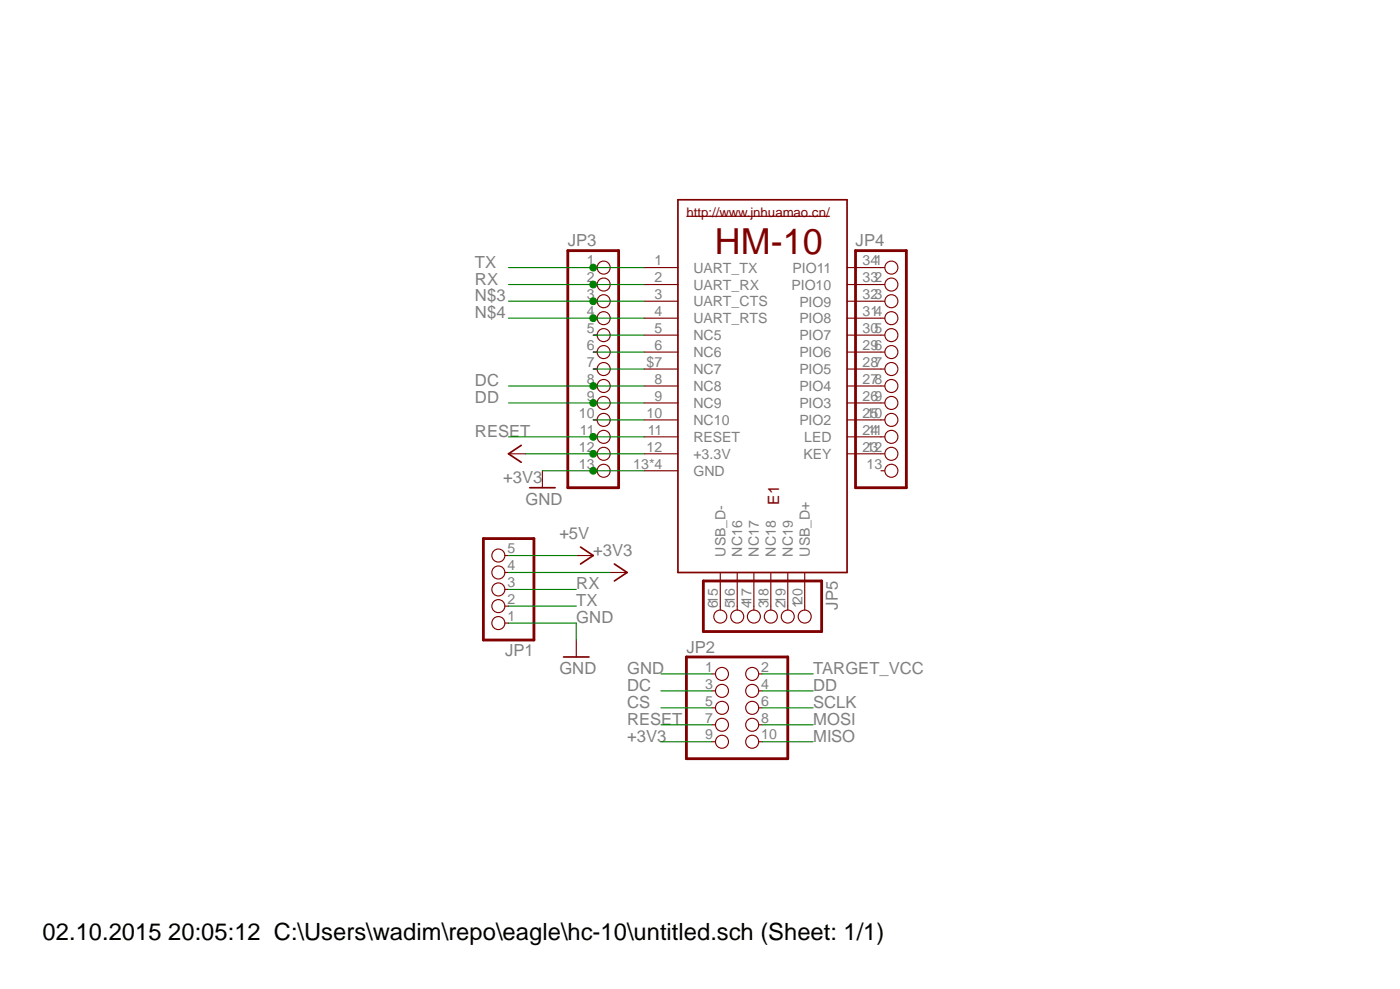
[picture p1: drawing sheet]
<?xml version="1.0" encoding="utf-8"?>
<!DOCTYPE eagle SYSTEM "eagle.dtd">
<eagle version="7.1.0">
<drawing>
<settings>
<setting alwaysvectorfont="no"/>
<setting verticaltext="up"/>
</settings>
<grid distance="0.1" unitdist="inch" unit="inch" style="lines" multiple="1" display="no" altdistance="0.01" altunitdist="inch" altunit="inch"/>
<schematic xreflabel="%F%N/%S.%C%R" xrefpart="/%S.%C%R">
<libraries>
<library name="JNHuaMao">
<symbols>
<symbol name="HM-10">
<text x="5.54" y="-8.08" size="3.81" layer="94">HM-10</text>
<text x="1.27" y="-1.19" size="1.4224" layer="94" align="top-left">http://www.jnhuamao.cn/</text>
<pin name="UART_TX" x="-5.08" y="-10.16" length="middle"/>
<pin name="UART_RX" x="-5.08" y="-12.7" length="middle"/>
<pin name="UART_CTS" x="-5.08" y="-15.24" length="middle"/>
<pin name="UART_RTS" x="-5.08" y="-17.78" length="middle"/>
<pin name="NC5" x="-5.08" y="-20.32" length="middle"/>
<pin name="NC6" x="-5.08" y="-22.86" length="middle"/>
<pin name="NC7" x="-5.08" y="-25.4" length="middle"/>
<pin name="NC8" x="-5.08" y="-27.94" length="middle"/>
<pin name="NC9" x="-5.08" y="-30.48" length="middle"/>
<pin name="NC10" x="-5.08" y="-33.02" length="middle"/>
<pin name="RESET" x="-5.08" y="-35.56" length="middle"/>
<pin name="+3.3V" x="-5.08" y="-38.1" length="middle"/>
<pin name="GND" x="-5.08" y="-40.64" length="middle"/>
<pin name="USB_D-" x="6.35" y="-60.96" length="middle" rot="R90"/>
<pin name="NC16" x="8.89" y="-60.96" length="middle" rot="R90"/>
<pin name="NC17" x="11.43" y="-60.96" length="middle" rot="R90"/>
<pin name="NC18" x="13.97" y="-60.96" length="middle" rot="R90"/>
<pin name="NC19" x="16.51" y="-60.96" length="middle" rot="R90"/>
<pin name="USB_D+" x="19.05" y="-60.96" length="middle" rot="R90"/>
<wire x1="0" y1="0" x2="25.4" y2="0" width="0.254" layer="94"/>
<wire x1="25.4" y1="0" x2="25.4" y2="-55.88" width="0.254" layer="94"/>
<wire x1="25.4" y1="-55.88" x2="0" y2="-55.88" width="0.254" layer="94"/>
<wire x1="0" y1="-55.88" x2="0" y2="0" width="0.254" layer="94"/>
<pin name="KEY" x="30.48" y="-38.1" length="middle" rot="R180"/>
<pin name="LED" x="30.48" y="-35.56" length="middle" rot="R180"/>
<pin name="PIO2" x="30.48" y="-33.02" length="middle" rot="R180"/>
<pin name="PIO3" x="30.48" y="-30.48" length="middle" rot="R180"/>
<pin name="PIO4" x="30.48" y="-27.94" length="middle" rot="R180"/>
<pin name="PIO5" x="30.48" y="-25.4" length="middle" rot="R180"/>
<pin name="PIO6" x="30.48" y="-22.86" length="middle" rot="R180"/>
<pin name="PIO7" x="30.48" y="-20.32" length="middle" rot="R180"/>
<pin name="PIO8" x="30.48" y="-17.78" length="middle" rot="R180"/>
<pin name="PIO9" x="30.48" y="-15.24" length="middle" rot="R180"/>
<pin name="PIO10" x="30.48" y="-12.7" length="middle" rot="R180"/>
<pin name="PIO11" x="30.48" y="-10.16" length="middle" rot="R180"/>
<text x="15.24" y="-45.72" size="1.6764" layer="94" rot="R90">&gt;NAME</text>
</symbol>
</symbols>
<devicesets>
<deviceset name="HM-10" prefix="E">
<gates>
<gate name="G$1" symbol="HM-10" x="17.78" y="-17.78"/>
</gates>
<devices>
<device name="-BOARD" package="26.9X13X2.2_BOARD">
<connects>
<connect gate="G$1" pin="+3.3V" pad="12"/>
<connect gate="G$1" pin="GND" pad="13 14 21 22"/>
<connect gate="G$1" pin="KEY" pad="23"/>
<connect gate="G$1" pin="LED" pad="24"/>
<connect gate="G$1" pin="NC10" pad="10"/>
<connect gate="G$1" pin="NC16" pad="16"/>
<connect gate="G$1" pin="NC17" pad="17"/>
<connect gate="G$1" pin="NC18" pad="18"/>
<connect gate="G$1" pin="NC19" pad="19"/>
<connect gate="G$1" pin="NC5" pad="5"/>
<connect gate="G$1" pin="NC6" pad="6"/>
<connect gate="G$1" pin="NC7" pad="$7"/>
<connect gate="G$1" pin="NC8" pad="8"/>
<connect gate="G$1" pin="NC9" pad="9"/>
<connect gate="G$1" pin="PIO10" pad="33"/>
<connect gate="G$1" pin="PIO11" pad="34"/>
<connect gate="G$1" pin="PIO2" pad="25"/>
<connect gate="G$1" pin="PIO3" pad="26"/>
<connect gate="G$1" pin="PIO4" pad="27"/>
<connect gate="G$1" pin="PIO5" pad="28"/>
<connect gate="G$1" pin="PIO6" pad="29"/>
<connect gate="G$1" pin="PIO7" pad="30"/>
<connect gate="G$1" pin="PIO8" pad="31"/>
<connect gate="G$1" pin="PIO9" pad="32"/>
<connect gate="G$1" pin="RESET" pad="11"/>
<connect gate="G$1" pin="UART_CTS" pad="3"/>
<connect gate="G$1" pin="UART_RTS" pad="4"/>
<connect gate="G$1" pin="UART_RX" pad="2"/>
<connect gate="G$1" pin="UART_TX" pad="1"/>
<connect gate="G$1" pin="USB_D+" pad="20"/>
<connect gate="G$1" pin="USB_D-" pad="15"/>
</connects>
<technologies>
<technology name=""/>
</technologies>
</device>
</devices>
</deviceset>
</devicesets>
</library>
<library name="pinhead">
<symbols>
<symbol name="PINHD5">
<wire x1="-6.35" y1="-7.62" x2="1.27" y2="-7.62" width="0.4064" layer="94"/>
<wire x1="1.27" y1="-7.62" x2="1.27" y2="7.62" width="0.4064" layer="94"/>
<wire x1="1.27" y1="7.62" x2="-6.35" y2="7.62" width="0.4064" layer="94"/>
<wire x1="-6.35" y1="7.62" x2="-6.35" y2="-7.62" width="0.4064" layer="94"/>
<text x="-6.35" y="8.255" size="1.778" layer="95">&gt;NAME</text>
<text x="-6.35" y="-10.16" size="1.778" layer="96">&gt;VALUE</text>
<pin name="1" x="-2.54" y="5.08" visible="pad" length="short" direction="pas" function="dot"/>
<pin name="2" x="-2.54" y="2.54" visible="pad" length="short" direction="pas" function="dot"/>
<pin name="3" x="-2.54" y="0" visible="pad" length="short" direction="pas" function="dot"/>
<pin name="4" x="-2.54" y="-2.54" visible="pad" length="short" direction="pas" function="dot"/>
<pin name="5" x="-2.54" y="-5.08" visible="pad" length="short" direction="pas" function="dot"/>
</symbol>
<symbol name="PINH2X5">
<wire x1="-6.35" y1="-7.62" x2="8.89" y2="-7.62" width="0.4064" layer="94"/>
<wire x1="8.89" y1="-7.62" x2="8.89" y2="7.62" width="0.4064" layer="94"/>
<wire x1="8.89" y1="7.62" x2="-6.35" y2="7.62" width="0.4064" layer="94"/>
<wire x1="-6.35" y1="7.62" x2="-6.35" y2="-7.62" width="0.4064" layer="94"/>
<text x="-6.35" y="8.255" size="1.778" layer="95">&gt;NAME</text>
<text x="-6.35" y="-10.16" size="1.778" layer="96">&gt;VALUE</text>
<pin name="1" x="-2.54" y="5.08" visible="pad" length="short" direction="pas" function="dot"/>
<pin name="2" x="5.08" y="5.08" visible="pad" length="short" direction="pas" function="dot" rot="R180"/>
<pin name="3" x="-2.54" y="2.54" visible="pad" length="short" direction="pas" function="dot"/>
<pin name="4" x="5.08" y="2.54" visible="pad" length="short" direction="pas" function="dot" rot="R180"/>
<pin name="5" x="-2.54" y="0" visible="pad" length="short" direction="pas" function="dot"/>
<pin name="6" x="5.08" y="0" visible="pad" length="short" direction="pas" function="dot" rot="R180"/>
<pin name="7" x="-2.54" y="-2.54" visible="pad" length="short" direction="pas" function="dot"/>
<pin name="8" x="5.08" y="-2.54" visible="pad" length="short" direction="pas" function="dot" rot="R180"/>
<pin name="9" x="-2.54" y="-5.08" visible="pad" length="short" direction="pas" function="dot"/>
<pin name="10" x="5.08" y="-5.08" visible="pad" length="short" direction="pas" function="dot" rot="R180"/>
</symbol>
<symbol name="PINHD13">
<wire x1="-6.35" y1="-17.78" x2="1.27" y2="-17.78" width="0.4064" layer="94"/>
<wire x1="1.27" y1="-17.78" x2="1.27" y2="17.78" width="0.4064" layer="94"/>
<wire x1="1.27" y1="17.78" x2="-6.35" y2="17.78" width="0.4064" layer="94"/>
<wire x1="-6.35" y1="17.78" x2="-6.35" y2="-17.78" width="0.4064" layer="94"/>
<text x="-6.35" y="18.415" size="1.778" layer="95">&gt;NAME</text>
<text x="-6.35" y="-20.32" size="1.778" layer="96">&gt;VALUE</text>
<pin name="1" x="-2.54" y="15.24" visible="pad" length="short" direction="pas" function="dot"/>
<pin name="2" x="-2.54" y="12.7" visible="pad" length="short" direction="pas" function="dot"/>
<pin name="3" x="-2.54" y="10.16" visible="pad" length="short" direction="pas" function="dot"/>
<pin name="4" x="-2.54" y="7.62" visible="pad" length="short" direction="pas" function="dot"/>
<pin name="5" x="-2.54" y="5.08" visible="pad" length="short" direction="pas" function="dot"/>
<pin name="6" x="-2.54" y="2.54" visible="pad" length="short" direction="pas" function="dot"/>
<pin name="7" x="-2.54" y="0" visible="pad" length="short" direction="pas" function="dot"/>
<pin name="8" x="-2.54" y="-2.54" visible="pad" length="short" direction="pas" function="dot"/>
<pin name="9" x="-2.54" y="-5.08" visible="pad" length="short" direction="pas" function="dot"/>
<pin name="10" x="-2.54" y="-7.62" visible="pad" length="short" direction="pas" function="dot"/>
<pin name="11" x="-2.54" y="-10.16" visible="pad" length="short" direction="pas" function="dot"/>
<pin name="12" x="-2.54" y="-12.7" visible="pad" length="short" direction="pas" function="dot"/>
<pin name="13" x="-2.54" y="-15.24" visible="pad" length="short" direction="pas" function="dot"/>
</symbol>
<symbol name="PINHD6">
<wire x1="-6.35" y1="-7.62" x2="1.27" y2="-7.62" width="0.4064" layer="94"/>
<wire x1="1.27" y1="-7.62" x2="1.27" y2="10.16" width="0.4064" layer="94"/>
<wire x1="1.27" y1="10.16" x2="-6.35" y2="10.16" width="0.4064" layer="94"/>
<wire x1="-6.35" y1="10.16" x2="-6.35" y2="-7.62" width="0.4064" layer="94"/>
<text x="-6.35" y="10.795" size="1.778" layer="95">&gt;NAME</text>
<text x="-6.35" y="-10.16" size="1.778" layer="96">&gt;VALUE</text>
<pin name="1" x="-2.54" y="7.62" visible="pad" length="short" direction="pas" function="dot"/>
<pin name="2" x="-2.54" y="5.08" visible="pad" length="short" direction="pas" function="dot"/>
<pin name="3" x="-2.54" y="2.54" visible="pad" length="short" direction="pas" function="dot"/>
<pin name="4" x="-2.54" y="0" visible="pad" length="short" direction="pas" function="dot"/>
<pin name="5" x="-2.54" y="-2.54" visible="pad" length="short" direction="pas" function="dot"/>
<pin name="6" x="-2.54" y="-5.08" visible="pad" length="short" direction="pas" function="dot"/>
</symbol>
</symbols>
<devicesets>
<deviceset name="PINHD-1X5" prefix="JP" uservalue="yes">
<gates>
<gate name="A" symbol="PINHD5" x="0" y="0"/>
</gates>
<devices>
<device name="" package="1X05">
<connects>
<connect gate="A" pin="1" pad="1"/>
<connect gate="A" pin="2" pad="2"/>
<connect gate="A" pin="3" pad="3"/>
<connect gate="A" pin="4" pad="4"/>
<connect gate="A" pin="5" pad="5"/>
</connects>
<technologies>
<technology name=""/>
</technologies>
</device>
<device name="/90" package="1X05/90">
<connects>
<connect gate="A" pin="1" pad="1"/>
<connect gate="A" pin="2" pad="2"/>
<connect gate="A" pin="3" pad="3"/>
<connect gate="A" pin="4" pad="4"/>
<connect gate="A" pin="5" pad="5"/>
</connects>
<technologies>
<technology name=""/>
</technologies>
</device>
<device name="5X2MM" package="1_05X2MM">
<connects>
<connect gate="A" pin="1" pad="1"/>
<connect gate="A" pin="2" pad="2"/>
<connect gate="A" pin="3" pad="3"/>
<connect gate="A" pin="4" pad="4"/>
<connect gate="A" pin="5" pad="5"/>
</connects>
<technologies>
<technology name=""/>
</technologies>
</device>
</devices>
</deviceset>
<deviceset name="PINHD-2X5" prefix="JP" uservalue="yes">
<gates>
<gate name="A" symbol="PINH2X5" x="0" y="0"/>
</gates>
<devices>
<device name="" package="2X05">
<connects>
<connect gate="A" pin="1" pad="1"/>
<connect gate="A" pin="10" pad="10"/>
<connect gate="A" pin="2" pad="2"/>
<connect gate="A" pin="3" pad="3"/>
<connect gate="A" pin="4" pad="4"/>
<connect gate="A" pin="5" pad="5"/>
<connect gate="A" pin="6" pad="6"/>
<connect gate="A" pin="7" pad="7"/>
<connect gate="A" pin="8" pad="8"/>
<connect gate="A" pin="9" pad="9"/>
</connects>
<technologies>
<technology name=""/>
</technologies>
</device>
<device name="/90" package="2X05/90">
<connects>
<connect gate="A" pin="1" pad="1"/>
<connect gate="A" pin="10" pad="10"/>
<connect gate="A" pin="2" pad="2"/>
<connect gate="A" pin="3" pad="3"/>
<connect gate="A" pin="4" pad="4"/>
<connect gate="A" pin="5" pad="5"/>
<connect gate="A" pin="6" pad="6"/>
<connect gate="A" pin="7" pad="7"/>
<connect gate="A" pin="8" pad="8"/>
<connect gate="A" pin="9" pad="9"/>
</connects>
<technologies>
<technology name=""/>
</technologies>
</device>
</devices>
</deviceset>
<deviceset name="PINHD-1X13" prefix="JP" uservalue="yes">
<gates>
<gate name="A" symbol="PINHD13" x="0" y="0"/>
</gates>
<devices>
<device name="" package="1X13">
<connects>
<connect gate="A" pin="1" pad="1"/>
<connect gate="A" pin="10" pad="10"/>
<connect gate="A" pin="11" pad="11"/>
<connect gate="A" pin="12" pad="12"/>
<connect gate="A" pin="13" pad="13"/>
<connect gate="A" pin="2" pad="2"/>
<connect gate="A" pin="3" pad="3"/>
<connect gate="A" pin="4" pad="4"/>
<connect gate="A" pin="5" pad="5"/>
<connect gate="A" pin="6" pad="6"/>
<connect gate="A" pin="7" pad="7"/>
<connect gate="A" pin="8" pad="8"/>
<connect gate="A" pin="9" pad="9"/>
</connects>
<technologies>
<technology name=""/>
</technologies>
</device>
<device name="/90" package="1X13/90">
<connects>
<connect gate="A" pin="1" pad="1"/>
<connect gate="A" pin="10" pad="10"/>
<connect gate="A" pin="11" pad="11"/>
<connect gate="A" pin="12" pad="12"/>
<connect gate="A" pin="13" pad="13"/>
<connect gate="A" pin="2" pad="2"/>
<connect gate="A" pin="3" pad="3"/>
<connect gate="A" pin="4" pad="4"/>
<connect gate="A" pin="5" pad="5"/>
<connect gate="A" pin="6" pad="6"/>
<connect gate="A" pin="7" pad="7"/>
<connect gate="A" pin="8" pad="8"/>
<connect gate="A" pin="9" pad="9"/>
</connects>
<technologies>
<technology name=""/>
</technologies>
</device>
</devices>
</deviceset>
<deviceset name="PINHD-1X6" prefix="JP" uservalue="yes">
<gates>
<gate name="A" symbol="PINHD6" x="0" y="-2.54"/>
</gates>
<devices>
<device name="" package="1X06">
<connects>
<connect gate="A" pin="1" pad="1"/>
<connect gate="A" pin="2" pad="2"/>
<connect gate="A" pin="3" pad="3"/>
<connect gate="A" pin="4" pad="4"/>
<connect gate="A" pin="5" pad="5"/>
<connect gate="A" pin="6" pad="6"/>
</connects>
<technologies>
<technology name=""/>
</technologies>
</device>
<device name="/90" package="1X06/90">
<connects>
<connect gate="A" pin="1" pad="1"/>
<connect gate="A" pin="2" pad="2"/>
<connect gate="A" pin="3" pad="3"/>
<connect gate="A" pin="4" pad="4"/>
<connect gate="A" pin="5" pad="5"/>
<connect gate="A" pin="6" pad="6"/>
</connects>
<technologies>
<technology name=""/>
</technologies>
</device>
</devices>
</deviceset>
</devicesets>
</library>
<library name="supply1">
<symbols>
<symbol name="+3V3">
<wire x1="1.27" y1="-1.905" x2="0" y2="0" width="0.254" layer="94"/>
<wire x1="0" y1="0" x2="-1.27" y2="-1.905" width="0.254" layer="94"/>
<text x="-2.54" y="-5.08" size="1.778" layer="96" rot="R90">&gt;VALUE</text>
<pin name="+3V3" x="0" y="-2.54" visible="off" length="short" direction="sup" rot="R90"/>
</symbol>
<symbol name="+5V">
<wire x1="1.27" y1="-1.905" x2="0" y2="0" width="0.254" layer="94"/>
<wire x1="0" y1="0" x2="-1.27" y2="-1.905" width="0.254" layer="94"/>
<text x="-2.54" y="-5.08" size="1.778" layer="96" rot="R90">&gt;VALUE</text>
<pin name="+5V" x="0" y="-2.54" visible="off" length="short" direction="sup" rot="R90"/>
</symbol>
<symbol name="GND">
<wire x1="-1.905" y1="0" x2="1.905" y2="0" width="0.254" layer="94"/>
<text x="-2.54" y="-2.54" size="1.778" layer="96">&gt;VALUE</text>
<pin name="GND" x="0" y="2.54" visible="off" length="short" direction="sup" rot="R270"/>
</symbol>
</symbols>
<devicesets>
<deviceset name="+3V3" prefix="+3V3">
<gates>
<gate name="G$1" symbol="+3V3" x="0" y="0"/>
</gates>
<devices>
<device name="">
<technologies>
<technology name=""/>
</technologies>
</device>
</devices>
</deviceset>
<deviceset name="+5V" prefix="P+">
<gates>
<gate name="1" symbol="+5V" x="0" y="0"/>
</gates>
<devices>
<device name="">
<technologies>
<technology name=""/>
</technologies>
</device>
</devices>
</deviceset>
<deviceset name="GND" prefix="GND">
<gates>
<gate name="1" symbol="GND" x="0" y="0"/>
</gates>
<devices>
<device name="">
<technologies>
<technology name=""/>
</technologies>
</device>
</devices>
</deviceset>
</devicesets>
</library>
</libraries>
<attributes>
</attributes>
<variantdefs>
</variantdefs>
<classes>
<class number="0" name="default" width="0" drill="0">
</class>
</classes>
<parts>
<part name="E1" library="JNHuaMao" deviceset="HM-10" device="-BOARD"/>
<part name="JP1" library="pinhead" deviceset="PINHD-1X5" device=""/>
<part name="+3V1" library="supply1" deviceset="+3V3" device=""/>
<part name="P+1" library="supply1" deviceset="+5V" device=""/>
<part name="GND1" library="supply1" deviceset="GND" device=""/>
<part name="GND2" library="supply1" deviceset="GND" device=""/>
<part name="+3V2" library="supply1" deviceset="+3V3" device=""/>
<part name="JP2" library="pinhead" deviceset="PINHD-2X5" device=""/>
<part name="JP3" library="pinhead" deviceset="PINHD-1X13" device=""/>
<part name="JP4" library="pinhead" deviceset="PINHD-1X13" device=""/>
<part name="JP5" library="pinhead" deviceset="PINHD-1X6" device=""/>
</parts>
<sheets>
<sheet>
<plain>
</plain>
<instances>
<instance part="E1" gate="G$1" x="48.26" y="83.82"/>
<instance part="JP1" gate="A" x="20.32" y="25.4" rot="R180"/>
<instance part="+3V1" gate="G$1" x="40.64" y="27.94" rot="R270"/>
<instance part="P+1" gate="1" x="35.56" y="30.48" rot="R270"/>
<instance part="GND1" gate="1" x="33.02" y="15.24"/>
<instance part="GND2" gate="1" x="27.94" y="40.64"/>
<instance part="+3V2" gate="G$1" x="22.86" y="45.72" rot="R90"/>
<instance part="JP2" gate="A" x="55.88" y="7.62"/>
<instance part="JP3" gate="A" x="38.1" y="58.42"/>
<instance part="JP4" gate="A" x="81.28" y="58.42"/>
<instance part="JP5" gate="A" x="59.69" y="20.32" rot="R270"/>
</instances>
<busses>
</busses>
<nets>
<net name="+5V" class="0">
<segment>
<pinref part="JP1" gate="A" pin="5"/>
<pinref part="P+1" gate="1" pin="+5V"/>
<wire x1="22.86" y1="30.48" x2="33.02" y2="30.48" width="0.1524" layer="91"/>
</segment>
</net>
<net name="+3V3" class="0">
<segment>
<pinref part="JP1" gate="A" pin="4"/>
<pinref part="+3V1" gate="G$1" pin="+3V3"/>
<wire x1="22.86" y1="27.94" x2="38.1" y2="27.94" width="0.1524" layer="91"/>
</segment>
<segment>
<pinref part="E1" gate="G$1" pin="+3.3V"/>
<pinref part="+3V2" gate="G$1" pin="+3V3"/>
<wire x1="25.4" y1="45.72" x2="35.56" y2="45.72" width="0.1524" layer="91"/>
<pinref part="JP3" gate="A" pin="12"/>
<wire x1="35.56" y1="45.72" x2="43.18" y2="45.72" width="0.1524" layer="91"/>
<junction x="35.56" y="45.72"/>
</segment>
<segment>
<pinref part="JP2" gate="A" pin="9"/>
<wire x1="53.34" y1="2.54" x2="45.72" y2="2.54" width="0.1524" layer="91"/>
<label x="40.64" y="2.54" size="1.778" layer="95"/>
</segment>
</net>
<net name="RX" class="0">
<segment>
<pinref part="JP1" gate="A" pin="3"/>
<wire x1="22.86" y1="25.4" x2="33.02" y2="25.4" width="0.1524" layer="91"/>
<label x="33.02" y="25.4" size="1.778" layer="95"/>
</segment>
<segment>
<pinref part="E1" gate="G$1" pin="UART_RX"/>
<wire x1="43.18" y1="71.12" x2="35.56" y2="71.12" width="0.1524" layer="91"/>
<label x="17.78" y="71.12" size="1.778" layer="95"/>
<pinref part="JP3" gate="A" pin="2"/>
<wire x1="35.56" y1="71.12" x2="22.86" y2="71.12" width="0.1524" layer="91"/>
<junction x="35.56" y="71.12"/>
</segment>
</net>
<net name="TX" class="0">
<segment>
<pinref part="JP1" gate="A" pin="2"/>
<wire x1="22.86" y1="22.86" x2="33.02" y2="22.86" width="0.1524" layer="91"/>
<label x="33.02" y="22.86" size="1.778" layer="95"/>
</segment>
<segment>
<pinref part="E1" gate="G$1" pin="UART_TX"/>
<wire x1="43.18" y1="73.66" x2="35.56" y2="73.66" width="0.1524" layer="91"/>
<label x="17.78" y="73.66" size="1.778" layer="95"/>
<pinref part="JP3" gate="A" pin="1"/>
<wire x1="35.56" y1="73.66" x2="22.86" y2="73.66" width="0.1524" layer="91"/>
<junction x="35.56" y="73.66"/>
</segment>
</net>
<net name="GND" class="0">
<segment>
<pinref part="JP1" gate="A" pin="1"/>
<pinref part="GND1" gate="1" pin="GND"/>
<wire x1="22.86" y1="20.32" x2="33.02" y2="20.32" width="0.1524" layer="91"/>
<wire x1="33.02" y1="20.32" x2="33.02" y2="17.78" width="0.1524" layer="91"/>
<label x="33.02" y="20.32" size="1.778" layer="95"/>
</segment>
<segment>
<pinref part="E1" gate="G$1" pin="GND"/>
<pinref part="GND2" gate="1" pin="GND"/>
<wire x1="43.18" y1="43.18" x2="35.56" y2="43.18" width="0.1524" layer="91"/>
<pinref part="JP3" gate="A" pin="13"/>
<wire x1="35.56" y1="43.18" x2="27.94" y2="43.18" width="0.1524" layer="91"/>
<junction x="35.56" y="43.18"/>
</segment>
<segment>
<pinref part="JP2" gate="A" pin="1"/>
<wire x1="53.34" y1="12.7" x2="45.72" y2="12.7" width="0.1524" layer="91"/>
<label x="40.64" y="12.7" size="1.778" layer="95"/>
</segment>
</net>
<net name="N$3" class="0">
<segment>
<pinref part="E1" gate="G$1" pin="UART_CTS"/>
<wire x1="43.18" y1="68.58" x2="35.56" y2="68.58" width="0.1524" layer="91"/>
<label x="17.78" y="68.58" size="1.778" layer="95"/>
<pinref part="JP3" gate="A" pin="3"/>
<wire x1="35.56" y1="68.58" x2="22.86" y2="68.58" width="0.1524" layer="91"/>
<junction x="35.56" y="68.58"/>
</segment>
</net>
<net name="N$4" class="0">
<segment>
<pinref part="E1" gate="G$1" pin="UART_RTS"/>
<wire x1="43.18" y1="66.04" x2="35.56" y2="66.04" width="0.1524" layer="91"/>
<label x="17.78" y="66.04" size="1.778" layer="95"/>
<pinref part="JP3" gate="A" pin="4"/>
<wire x1="35.56" y1="66.04" x2="22.86" y2="66.04" width="0.1524" layer="91"/>
<junction x="35.56" y="66.04"/>
</segment>
</net>
<net name="DC" class="0">
<segment>
<pinref part="JP2" gate="A" pin="3"/>
<wire x1="53.34" y1="10.16" x2="45.72" y2="10.16" width="0.1524" layer="91"/>
<label x="40.64" y="10.16" size="1.778" layer="95"/>
</segment>
<segment>
<pinref part="E1" gate="G$1" pin="NC8"/>
<wire x1="43.18" y1="55.88" x2="35.56" y2="55.88" width="0.1524" layer="91"/>
<label x="17.78" y="55.88" size="1.778" layer="95"/>
<pinref part="JP3" gate="A" pin="8"/>
<wire x1="35.56" y1="55.88" x2="22.86" y2="55.88" width="0.1524" layer="91"/>
<junction x="35.56" y="55.88"/>
</segment>
</net>
<net name="CS" class="0">
<segment>
<pinref part="JP2" gate="A" pin="5"/>
<wire x1="53.34" y1="7.62" x2="45.72" y2="7.62" width="0.1524" layer="91"/>
<label x="40.64" y="7.62" size="1.778" layer="95"/>
</segment>
</net>
<net name="RESET" class="0">
<segment>
<pinref part="JP2" gate="A" pin="7"/>
<wire x1="53.34" y1="5.08" x2="45.72" y2="5.08" width="0.1524" layer="91"/>
<label x="40.64" y="5.08" size="1.778" layer="95"/>
</segment>
<segment>
<pinref part="E1" gate="G$1" pin="RESET"/>
<wire x1="43.18" y1="48.26" x2="35.56" y2="48.26" width="0.1524" layer="91"/>
<label x="17.78" y="48.26" size="1.778" layer="95"/>
<pinref part="JP3" gate="A" pin="11"/>
<wire x1="35.56" y1="48.26" x2="22.86" y2="48.26" width="0.1524" layer="91"/>
<junction x="35.56" y="48.26"/>
</segment>
</net>
<net name="MISO" class="0">
<segment>
<pinref part="JP2" gate="A" pin="10"/>
<wire x1="60.96" y1="2.54" x2="68.58" y2="2.54" width="0.1524" layer="91"/>
<label x="68.58" y="2.54" size="1.778" layer="95"/>
</segment>
</net>
<net name="MOSI" class="0">
<segment>
<pinref part="JP2" gate="A" pin="8"/>
<wire x1="60.96" y1="5.08" x2="68.58" y2="5.08" width="0.1524" layer="91"/>
<label x="68.58" y="5.08" size="1.778" layer="95"/>
</segment>
</net>
<net name="SCLK" class="0">
<segment>
<pinref part="JP2" gate="A" pin="6"/>
<wire x1="60.96" y1="7.62" x2="68.58" y2="7.62" width="0.1524" layer="91"/>
<label x="68.58" y="7.62" size="1.778" layer="95"/>
</segment>
</net>
<net name="DD" class="0">
<segment>
<pinref part="JP2" gate="A" pin="4"/>
<wire x1="60.96" y1="10.16" x2="68.58" y2="10.16" width="0.1524" layer="91"/>
<label x="68.58" y="10.16" size="1.778" layer="95"/>
</segment>
<segment>
<pinref part="E1" gate="G$1" pin="NC9"/>
<wire x1="43.18" y1="53.34" x2="35.56" y2="53.34" width="0.1524" layer="91"/>
<label x="17.78" y="53.34" size="1.778" layer="95"/>
<pinref part="JP3" gate="A" pin="9"/>
<wire x1="35.56" y1="53.34" x2="22.86" y2="53.34" width="0.1524" layer="91"/>
<junction x="35.56" y="53.34"/>
</segment>
</net>
<net name="TARGET_VCC" class="0">
<segment>
<pinref part="JP2" gate="A" pin="2"/>
<wire x1="60.96" y1="12.7" x2="68.58" y2="12.7" width="0.1524" layer="91"/>
<label x="68.58" y="12.7" size="1.778" layer="95"/>
</segment>
</net>
<net name="N$1" class="0">
<segment>
<pinref part="E1" gate="G$1" pin="NC5"/>
<pinref part="JP3" gate="A" pin="5"/>
<wire x1="43.18" y1="63.5" x2="35.56" y2="63.5" width="0.1524" layer="91"/>
</segment>
</net>
<net name="N$2" class="0">
<segment>
<pinref part="E1" gate="G$1" pin="NC6"/>
<pinref part="JP3" gate="A" pin="6"/>
<wire x1="43.18" y1="60.96" x2="35.56" y2="60.96" width="0.1524" layer="91"/>
</segment>
</net>
<net name="N$5" class="0">
<segment>
<pinref part="E1" gate="G$1" pin="NC7"/>
<pinref part="JP3" gate="A" pin="7"/>
<wire x1="43.18" y1="58.42" x2="35.56" y2="58.42" width="0.1524" layer="91"/>
</segment>
</net>
<net name="N$6" class="0">
<segment>
<pinref part="E1" gate="G$1" pin="NC10"/>
<pinref part="JP3" gate="A" pin="10"/>
<wire x1="43.18" y1="50.8" x2="35.56" y2="50.8" width="0.1524" layer="91"/>
</segment>
</net>
<net name="N$7" class="0">
<segment>
<pinref part="E1" gate="G$1" pin="PIO11"/>
<pinref part="JP4" gate="A" pin="1"/>
</segment>
</net>
<net name="N$8" class="0">
<segment>
<pinref part="E1" gate="G$1" pin="PIO10"/>
<pinref part="JP4" gate="A" pin="2"/>
</segment>
</net>
<net name="N$9" class="0">
<segment>
<pinref part="E1" gate="G$1" pin="PIO9"/>
<pinref part="JP4" gate="A" pin="3"/>
</segment>
</net>
<net name="N$10" class="0">
<segment>
<pinref part="E1" gate="G$1" pin="PIO8"/>
<pinref part="JP4" gate="A" pin="4"/>
</segment>
</net>
<net name="N$11" class="0">
<segment>
<pinref part="E1" gate="G$1" pin="PIO7"/>
<pinref part="JP4" gate="A" pin="5"/>
</segment>
</net>
<net name="N$12" class="0">
<segment>
<pinref part="E1" gate="G$1" pin="PIO6"/>
<pinref part="JP4" gate="A" pin="6"/>
</segment>
</net>
<net name="N$13" class="0">
<segment>
<pinref part="E1" gate="G$1" pin="PIO5"/>
<pinref part="JP4" gate="A" pin="7"/>
</segment>
</net>
<net name="N$14" class="0">
<segment>
<pinref part="E1" gate="G$1" pin="PIO4"/>
<pinref part="JP4" gate="A" pin="8"/>
</segment>
</net>
<net name="N$15" class="0">
<segment>
<pinref part="E1" gate="G$1" pin="PIO3"/>
<pinref part="JP4" gate="A" pin="9"/>
</segment>
</net>
<net name="N$16" class="0">
<segment>
<pinref part="E1" gate="G$1" pin="PIO2"/>
<pinref part="JP4" gate="A" pin="10"/>
</segment>
</net>
<net name="N$17" class="0">
<segment>
<pinref part="E1" gate="G$1" pin="LED"/>
<pinref part="JP4" gate="A" pin="11"/>
</segment>
</net>
<net name="N$18" class="0">
<segment>
<pinref part="E1" gate="G$1" pin="KEY"/>
<pinref part="JP4" gate="A" pin="12"/>
</segment>
</net>
<net name="N$19" class="0">
<segment>
<pinref part="E1" gate="G$1" pin="USB_D+"/>
<pinref part="JP5" gate="A" pin="1"/>
</segment>
</net>
<net name="N$20" class="0">
<segment>
<pinref part="E1" gate="G$1" pin="NC19"/>
<pinref part="JP5" gate="A" pin="2"/>
</segment>
</net>
<net name="N$21" class="0">
<segment>
<pinref part="E1" gate="G$1" pin="NC18"/>
<pinref part="JP5" gate="A" pin="3"/>
</segment>
</net>
<net name="N$22" class="0">
<segment>
<pinref part="E1" gate="G$1" pin="NC17"/>
<pinref part="JP5" gate="A" pin="4"/>
</segment>
</net>
<net name="N$23" class="0">
<segment>
<pinref part="E1" gate="G$1" pin="NC16"/>
<pinref part="JP5" gate="A" pin="5"/>
</segment>
</net>
<net name="N$24" class="0">
<segment>
<pinref part="E1" gate="G$1" pin="USB_D-"/>
<pinref part="JP5" gate="A" pin="6"/>
</segment>
</net>
</nets>
</sheet>
</sheets>
</schematic>
</drawing>
</eagle>
